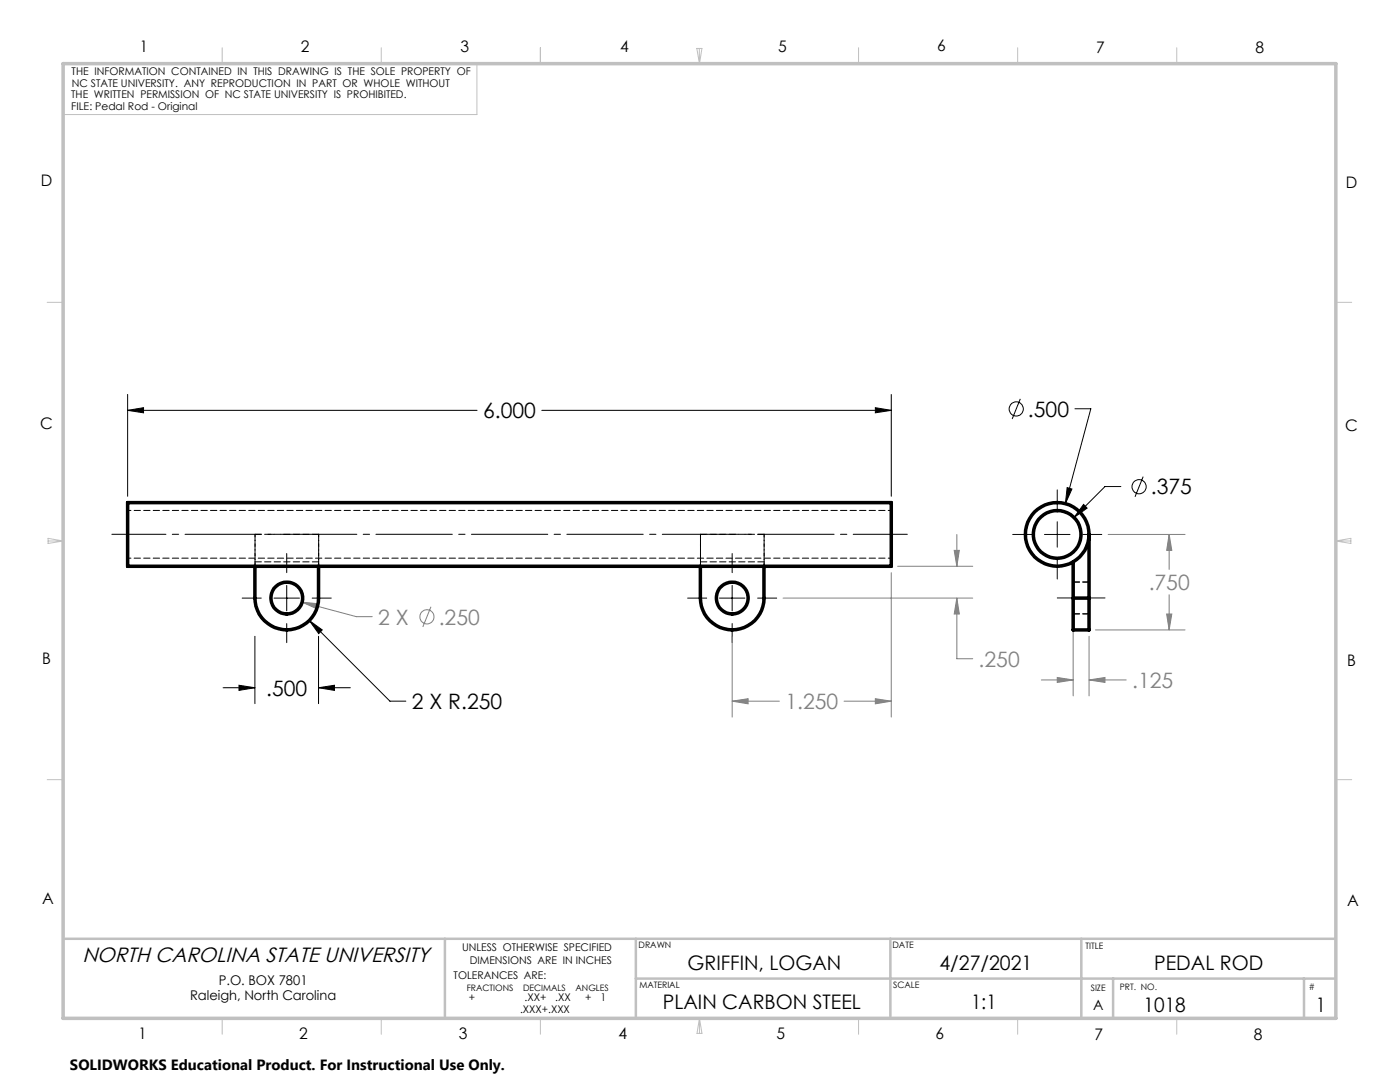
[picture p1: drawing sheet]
<svg xmlns="http://www.w3.org/2000/svg" width="279mm" height="216mm" viewBox="0 0 279 216" stroke-linecap="round" stroke-linejoin="round" font-family="sans-serif">
<g fill="none" stroke="#808080" stroke-width=".2">
<path d="M156.3 119.3h37.8M177.9 114.3v28.8M179.1 113h15M190.4 109.8h1.1l-.5 3.2zM191 119.3l.5 3.2h-1.1zM191 119.3v12.1h3.1M191 106.6v6.4M214.2 117.4v21.5M221.2 106.6h15.3M233.3 106.6l.6 3.2h-1.1zM233.3 106.6v7M233.3 118.7v7"/>
<path d="M60.3 120.2l3.2 .3-.3 1zM60.3 120.2l10.8 2.8h3.2M86 121.1l-1.6 4M146.1 139.9l3.2-.5v1zM146.1 127v16.1M146.1 139.9h9.4M168.5 139.9h9.4M174.7 139.4l3.2 .5-3.2 .5zM207.8 135.7h6.4M211 135.2l3.2 .5-3.2 .5zM217.3 135.7l3.2-.5v1zM217.3 127v11.9"/>
<path d="M217.3 135.7h7.5M218.6 125.7h17.9M232.8 122.5h1.1l-.6 3.2z"/>
<circle cx="85.2" cy="123.1" r="1.41"/>
</g>
<g fill="none" stroke="#000" stroke-width=".2">
<path d="M25.5 78.7v20.3M177.9 78.7v20.3M203.6 79.6l-1.6 4M25.5 81.9l3.1-.5v1zM25.5 81.9h69.7M108.1 81.9h69.8M174.7 81.4l3.2 .5-3.2 .5zM211 97.8v3.8M213 97.3l.9 .3-1.3 2.9zM214.5 81.6h3.2l-5.1 18.9M223.7 97.1h-3.2l-6.2 6.2M228.1 95.1l-1.6 4"/>
<path d="M48.3 119.3h3.8M54.7 119.3h5.1M57.2 110.5v3.8M57.2 116.8v5.1M62.3 119.3h3.8M137.2 119.3h3.8M143.6 119.3h5.1M146.1 110.5v3.8M146.1 116.8v5.1M151.2 119.3h3.8M202.1 106.6h3.8M208.5 106.6h5"/>
<path d="M211 104.1v5.1M211 111.7v3.8M216.1 106.6h3.8M216.3 100.6l.7 .8-2.7 1.9zM44.5 137.2h6.4M47.7 136.7l3.2 .5-3.2 .6zM50.9 127v13.4M57.2 124.4v3.8M61.7 123.8l2.6 1.9-.7 .7zM61.7 123.8l16.1 16.1h3.2M63.6 137.2l3.1-.5v1.1zM63.6 127v13.4"/>
<path d="M63.6 137.2h6.3M146.1 124.4v3.8"/>
<circle cx="202.8" cy="81.6" r="1.41"/>
<circle cx="227.3" cy="97.1" r="1.41"/>
</g>
<path d="M181.1 106.6h-158.8" fill="none" stroke="#000" stroke-width=".2" stroke-dasharray="15.2 1.3 1.3 1.3" stroke-dashoffset="4.4"/>
<path d="M211 119.3h9.5" fill="none" stroke="#000" stroke-width=".2" stroke-dasharray="15.2 1.3 1.3 1.3" stroke-dashoffset="12.4"/>
<g fill="none" stroke="#c0c0c0" stroke-width=".2">
<path d="M44.3 9.5v3.2M76.1 9.5v3.2M95.2 12.7v10.2h-82.6M107.8 9.5v3.2M139.1 9.7h1l-.5 3zM139.6 9.7v3M171.3 9.5v3.2M203.1 9.5v3.2M234.8 9.5v3.2M9.4 60.3h3.2M266.6 60.3h3.2M9.6 108h3"/>
<path d="M9.6 107.4l3 .6-3 .4zM266.6 108h3M266.6 108l3-.6v1zM9.4 155.6h3.2M266.6 155.6h3.2M44.3 203.2v3.2M76.1 203.2v3.2M107.8 203.2v3.2M139.6 203.2v3M139.6 203.2l.5 3h-1zM171.3 203.2v3.2M203.1 203.2v3.2"/>
<path d="M234.8 203.2v3.2"/>
</g>
<path d="M12.6 187.3h254M88.8 187.3v15.9M126.9 187.3v15.9M126.9 195.3h139.7M177.7 187.3v15.9M215.8 187.3v15.9M222.1 195.3v7.9M260.2 195.3v7.9" fill="none" stroke="#c0c0c0" stroke-width=".5"/>
<path d="M12.6 12.7h254v190.5h-254z" fill="none" stroke="#c0c0c0" stroke-width=".7"/>
<path d="M25.5 81.9l3.1-.5v1zM174.7 81.4l3.2 .5-3.2 .5zM63.6 137.2l3.1-.5v1.1zM47.7 136.7l3.2 .5-3.2 .6zM61.7 123.8l1.9 2.6 .7-.7zM213 97.3l-.4 3.2 1.3-2.9zM216.3 100.6l-2 2.7 2.7-1.9z" fill="#000"/>
<path d="M60.3 120.2l2.9 1.3 .3-1zM146.1 139.9l3.2-.5v1zM174.7 139.4l3.2 .5-3.2 .5zM191 119.3l.5 3.2h-1.1zM190.4 109.8h1.1l-.5 3.2zM211 135.2l3.2 .5-3.2 .5zM217.3 135.7l3.2-.5v1zM233.3 106.6l.6 3.2h-1.1zM232.8 122.5h1.1l-.6 3.2z" fill="#808080"/>
<g fill="none" stroke="#000" stroke-width=".7">
<path d="M25.5 100.3h152.4v12.7h-152.4zM50.9 113v6.3a6.4 6.4 0 0 0 6.3 6.4 6.4 6.4 0 0 0 6.4-6.4v-6.3M139.8 113v6.3a6.3 6.3 0 0 0 6.3 6.4 6.3 6.3 0 0 0 6.4-6.4v-6.3M214.2 119.3v6.4h3.1v-6.4M214.2 119.3h3.1M214.2 112.1v7.2M217.3 106.6v12.7"/>
<circle cx="57.2" cy="119.3" r="3.2"/>
<circle cx="146.1" cy="119.3" r="3.2"/>
<circle cx="211" cy="106.6" r="4.8"/>
<circle cx="211" cy="106.6" r="6.4"/>
</g>
<g fill="none" stroke="#000" stroke-width=".2" stroke-dasharray="1.3 .6">
<path d="M25.5 113v-12.7M50.9 106.6h12.7M50.9 106.6v12.7M50.9 119.3h.1M63.6 112.1h-12.7M63.6 119.3h.1M63.6 106.6v12.7M139.8 112.1h12.7M139.8 106.6h12.7M139.8 119.3h.1M139.8 106.6v12.7M152.5 119.3h.1"/>
<path d="M152.5 106.6v12.7M177.9 113v-12.7M211 101.9a4.8 4.8 0 0 0-4.2 6.9 4.8 4.8 0 0 0 8.1 .6 4.8 4.8 0 0 0-3.2-7.5h-.7M214.2 112.1h.1M214.2 119.3h3.2M217.4 106.6h.1M217.4 119.3h-3.2M217.4 106.6v12.7M217.4 116.1h-3.2M57.2 125.7h.1M146.1 125.7h.1M214.2 122.5v-6.4v6.4"/>
<path d="M214.2 122.5h3.2M217.4 122.5v-6.4v6.4M217.4 125.7h-3.2"/>
</g>
<path d="M50.9 112.1v-5.5M63.6 106.6v5.5M139.8 106.6v5.5M152.5 112.1v-5.5M211 100.3a6.3 6.3 0 0 0-5.6 9.2 6.3 6.3 0 0 0 10.8 .8 6.3 6.3 0 0 0-4.4-10h-.8" fill="none" stroke="#000" stroke-width=".2" stroke-dasharray="1.3 .6" stroke-dashoffset=".7"/>
<path d="M25.5 101.9v9.5v-9.5M25.5 111.4h152.4M177.9 101.9v9.5v-9.5M177.9 101.9h-152.4" fill="none" stroke="#000" stroke-width=".2" stroke-dasharray="1.3 .6" stroke-dashoffset=".6"/>
<path d="M50.9 112.1v.9M63.6 112.1v.9M63.6 119.3a6.3 6.3 0 0 1-6.4 6.4M139.8 112.1v.9M152.5 112.1v.9M152.5 119.3a6.3 6.3 0 0 1-6.4 6.4M57.2 125.7a6.3 6.3 0 0 1-6.3-6.4M146.1 125.7a6.3 6.3 0 0 1-6.3-6.4" fill="none" stroke="#000" stroke-width=".2" stroke-dasharray="1.3 .6" stroke-dashoffset=".4"/>
<path d="M214.2 112.1a6.4 6.4 0 0 0 3.2-5.5M217.4 106.6a6.4 6.4 0 0 1-3.2 5.5M57.2 122.5a3.2 3.2 0 0 0 2.9-4.6 3.2 3.2 0 0 0-5.4-.5 3.2 3.2 0 0 0 2 5l.5 .1M146.1 122.5a3.2 3.2 0 0 1-2.8-4.6 3.2 3.2 0 0 1 5.4-.5 3.2 3.2 0 0 1-2 5l-.6 .1" fill="none" stroke="#000" stroke-width=".2" stroke-dasharray="1.3 .6" stroke-dashoffset=".2"/>
<path d="M214.2 119.3v6.4M217.4 119.3v6.4M214.2 125.7v-6.4M217.4 125.7v-6.4" fill="none" stroke="#000" stroke-width=".2" stroke-dasharray="1.3 .6" stroke-dashoffset=".3"/>
<path d="M214.2 112.1v7.2" fill="none" stroke="#000" stroke-width=".2" stroke-dasharray="1.3 .6" stroke-dashoffset="-.1"/>
<g font-size="4.2">
<text x="96.4" y="83.4">6.000</text>
<text x="205.2" y="83.1">.500</text>
<text x="229.7" y="98.7">.375</text>
<text x="53.1" y="138.8">.500</text>
<text x="82.2" y="141.5">2 X R.250</text>
</g>
<g font-size="4.2" fill="#808080">
<text x="229.2" y="117.7">.750</text>
<text x="75.5" y="124.6">2 X</text>
<text x="87.6" y="124.6">.250</text>
<text x="195.3" y="133">.250</text>
<text x="226" y="137.3">.125</text>
<text x="156.7" y="141.5">1.250</text>
</g>
<text font-size="4.1" x="16.4" y="191.9">NORTH CAROLINA STATE UNIVERSITY</text>
<g font-size="4">
<text x="137.2" y="193.6">GRIFFIN, LOGAN</text>
<text x="187.5" y="193.6">4/27/2021</text>
<text x="230.3" y="193.5">PEDAL ROD</text>
<text x="132.3" y="201.4">PLAIN CARBON STEEL</text>
<text x="193.8" y="201.4">1:1</text>
<text x="228.2" y="201.8">1018</text>
<text x="262.6" y="202">1</text>
</g>
<g font-size="3.2">
<text x="27.9" y="10.4">1</text>
<text x="60" y="10.4">2</text>
<text x="91.9" y="10.4">3</text>
<text x="123.8" y="10.4">4</text>
<text x="155.3" y="10.4">5</text>
<text x="187" y="10.3">6</text>
<text x="218.8" y="10.5">7</text>
<text x="250.6" y="10.5">8</text>
<text x="8.1" y="37.1">D</text>
<text x="268.6" y="37.5">D</text>
<text x="8" y="85.7">C</text>
<text x="268.5" y="86.1">C</text>
<text x="8.4" y="132.5">B</text>
<text x="268.9" y="132.9">B</text>
<text x="8.4" y="180.3">A</text>
<text x="268.9" y="180.7">A</text>
<text x="27.6" y="207.4">1</text>
<text x="59.7" y="207.4">2</text>
<text x="91.6" y="207.4">3</text>
<text x="123.5" y="207.4">4</text>
<text x="155" y="207.4">5</text>
<text x="186.7" y="207.3">6</text>
<text x="218.4" y="207.5">7</text>
<text x="250.3" y="207.5">8</text>
</g>
<text font-size="3" x="14" y="213.5">SOLIDWORKS Educational Product. For Instructional Use Only.</text>
<text font-size="2.8" x="218.1" y="201.5">A</text>
<g font-size="2.7">
<text x="43.6" y="196.4">P.O. BOX 7801</text>
<text x="37.9" y="199.4">Raleigh, North Carolina</text>
</g>
<g font-size="2.1">
<text x="14.3" y="14.9">THE INFORMATION CONTAINED IN THIS DRAWING IS THE SOLE PROPERTY OF</text>
<text x="14.3" y="17.3">NC STATE UNIVERSITY. ANY REPRODUCTION IN PART OR WHOLE WITHOUT</text>
<text x="14.2" y="19.6">THE WRITTEN PERMISSION OF NC STATE UNIVERSITY IS PROHIBITED.</text>
<text x="14.2" y="21.9">FILE: Pedal Rod - Original</text>
<text x="92.2" y="189.7">UNLESS OTHERWISE SPECIFIED</text>
<text x="90.5" y="195.3">TOLERANCES ARE:</text>
<text x="93.8" y="192.4">DIMENSIONS ARE IN INCHES</text>
<text x="93.6" y="199.7">+</text>
<text x="103.8" y="202.2">.XXX+.XXX</text>
<text x="104.7" y="199.7">.XX+</text>
<text x="110.8" y="199.7">.XX</text>
<text x="116.8" y="199.7">+</text>
<text x="119.8" y="199.7">1</text>
</g>
<g font-size="1.8">
<text x="127.4" y="189.3">DRAWN</text>
<text x="178.1" y="189.1">DATE</text>
<text x="216.6" y="189.4">TITLE</text>
<text x="93.1" y="197.7">FRACTIONS</text>
<text x="104.4" y="197.7">DECIMALS</text>
<text x="114.9" y="197.7">ANGLES</text>
<text x="127.6" y="197.1">MATERIAL</text>
<text x="178.2" y="197.1">SCALE</text>
<text x="217.7" y="197.8">SIZE</text>
<text x="223.5" y="197.6">PRT. NO.</text>
<text x="261.2" y="197.5">#</text>
</g>
</svg>
